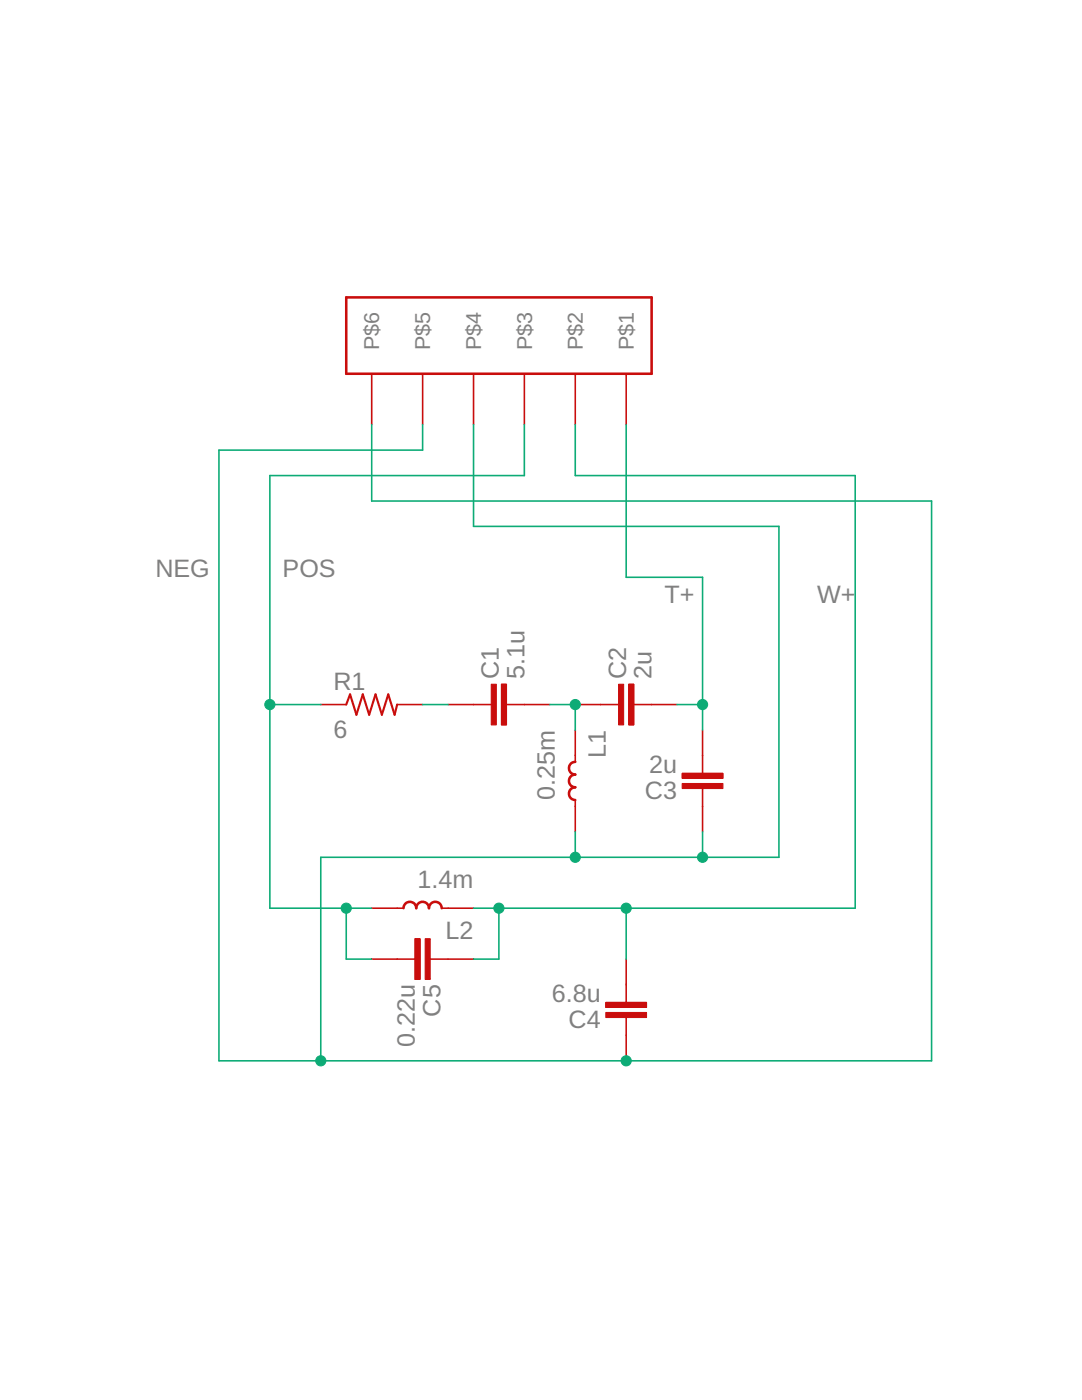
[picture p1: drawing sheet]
<?xml version="1.0" encoding="utf-8"?>
<!DOCTYPE eagle SYSTEM "eagle.dtd">
<eagle version="9.2.2">
<drawing>
<settings>
<setting alwaysvectorfont="no"/>
<setting verticaltext="up"/>
</settings>
<grid distance="0.1" unitdist="inch" unit="inch" style="lines" multiple="1" display="no" altdistance="0.01" altunitdist="inch" altunit="inch"/>
<schematic xreflabel="%F%N/%S.%C%R" xrefpart="/%S.%C%R">
<libraries>
<library name="travis">
<symbols>
<symbol name="R">
<wire x1="-2.54" y1="0" x2="-2.159" y2="1.016" width="0.2032" layer="94"/>
<wire x1="-2.159" y1="1.016" x2="-1.524" y2="-1.016" width="0.2032" layer="94"/>
<wire x1="-1.524" y1="-1.016" x2="-0.889" y2="1.016" width="0.2032" layer="94"/>
<wire x1="-0.889" y1="1.016" x2="-0.254" y2="-1.016" width="0.2032" layer="94"/>
<wire x1="-0.254" y1="-1.016" x2="0.381" y2="1.016" width="0.2032" layer="94"/>
<wire x1="0.381" y1="1.016" x2="1.016" y2="-1.016" width="0.2032" layer="94"/>
<wire x1="1.016" y1="-1.016" x2="1.651" y2="1.016" width="0.2032" layer="94"/>
<wire x1="1.651" y1="1.016" x2="2.286" y2="-1.016" width="0.2032" layer="94"/>
<wire x1="2.286" y1="-1.016" x2="2.54" y2="0" width="0.2032" layer="94"/>
<text x="-3.81" y="1.4986" size="1.778" layer="95">&gt;NAME</text>
<text x="-3.81" y="-3.302" size="1.778" layer="96">&gt;VALUE</text>
<pin name="2" x="5.08" y="0" visible="off" length="short" direction="pas" swaplevel="1" rot="R180"/>
<pin name="1" x="-5.08" y="0" visible="off" length="short" direction="pas" swaplevel="1"/>
</symbol>
<symbol name="C">
<text x="2.54" y="0" size="1.778" layer="95">&gt;NAME</text>
<text x="2.54" y="-2.54" size="1.778" layer="96">&gt;VALUE</text>
<rectangle x1="-2.032" y1="-0.762" x2="2.032" y2="-0.254" layer="94"/>
<pin name="1" x="0" y="5.08" visible="off" length="short" direction="pas" swaplevel="1" rot="R270"/>
<pin name="2" x="0" y="-5.08" visible="off" length="short" direction="pas" swaplevel="1" rot="R90"/>
<wire x1="0" y1="2.54" x2="0" y2="0.508" width="0.1524" layer="94"/>
<wire x1="0" y1="-2.54" x2="0" y2="-0.508" width="0.1524" layer="94"/>
<rectangle x1="-2.032" y1="-0.762" x2="2.032" y2="-0.254" layer="94"/>
<rectangle x1="-2.032" y1="0.254" x2="2.032" y2="0.762" layer="94"/>
</symbol>
<symbol name="L">
<text x="-1.27" y="-5.08" size="1.778" layer="95" rot="R90">&gt;NAME</text>
<text x="3.81" y="-5.08" size="1.778" layer="96" rot="R90">&gt;VALUE</text>
<pin name="2" x="0" y="-5.08" visible="off" length="short" direction="pas" swaplevel="1" rot="R90"/>
<pin name="1" x="0" y="5.08" visible="off" length="short" direction="pas" swaplevel="1" rot="R270"/>
<wire x1="0" y1="-0.635" x2="0" y2="-1.905" width="0.254" layer="94" curve="-180"/>
<wire x1="0" y1="0.635" x2="0" y2="-0.635" width="0.254" layer="94" curve="-180"/>
<wire x1="0" y1="1.905" x2="0" y2="0.635" width="0.254" layer="94" curve="-180"/>
<wire x1="0" y1="1.905" x2="0" y2="2.54" width="0.1524" layer="94"/>
<wire x1="0" y1="-2.54" x2="0" y2="-1.905" width="0.1524" layer="94"/>
</symbol>
<symbol name="CON_6">
<pin name="P$1" x="5.08" y="12.7" visible="pin" length="middle" rot="R180"/>
<pin name="P$2" x="5.08" y="7.62" visible="pin" length="middle" rot="R180"/>
<pin name="P$3" x="5.08" y="2.54" visible="pin" length="middle" rot="R180"/>
<pin name="P$4" x="5.08" y="-2.54" visible="pin" length="middle" rot="R180"/>
<pin name="P$5" x="5.08" y="-7.62" visible="pin" length="middle" rot="R180"/>
<pin name="P$6" x="5.08" y="-12.7" visible="pin" length="middle" rot="R180"/>
<wire x1="0" y1="15.24" x2="-7.62" y2="15.24" width="0.254" layer="94"/>
<wire x1="-7.62" y1="15.24" x2="-7.62" y2="-15.24" width="0.254" layer="94"/>
<wire x1="-7.62" y1="-15.24" x2="0" y2="-15.24" width="0.254" layer="94"/>
<wire x1="0" y1="-15.24" x2="0" y2="15.24" width="0.254" layer="94"/>
</symbol>
</symbols>
<devicesets>
<deviceset name="DAYTON_DNR-6.0" prefix="R" uservalue="yes">
<gates>
<gate name="G$1" symbol="R" x="0" y="0"/>
</gates>
<devices>
<device name="" package="DAYTON_48X10">
<connects>
<connect gate="G$1" pin="1" pad="P$1"/>
<connect gate="G$1" pin="2" pad="P$2"/>
</connects>
<technologies>
<technology name=""/>
</technologies>
</device>
</devices>
</deviceset>
<deviceset name="DAYTON_DMPC-5.1" prefix="C" uservalue="yes">
<gates>
<gate name="G$1" symbol="C" x="0" y="0"/>
</gates>
<devices>
<device name="" package="DAYTON_21X31">
<connects>
<connect gate="G$1" pin="1" pad="P$1"/>
<connect gate="G$1" pin="2" pad="P$2"/>
</connects>
<technologies>
<technology name=""/>
</technologies>
</device>
</devices>
</deviceset>
<deviceset name="DAYTON_DMPC-2.0" prefix="C" uservalue="yes">
<gates>
<gate name="G$1" symbol="C" x="0" y="0"/>
</gates>
<devices>
<device name="" package="DAYTON_13X31">
<connects>
<connect gate="G$1" pin="1" pad="P$1"/>
<connect gate="G$1" pin="2" pad="P$2"/>
</connects>
<technologies>
<technology name=""/>
</technologies>
</device>
</devices>
</deviceset>
<deviceset name="DAYTON_DMPC-0.22" prefix="C" uservalue="yes">
<gates>
<gate name="G$1" symbol="C" x="0" y="0"/>
</gates>
<devices>
<device name="" package="DAYTON_7X18">
<connects>
<connect gate="G$1" pin="1" pad="P$1"/>
<connect gate="G$1" pin="2" pad="P$2"/>
</connects>
<technologies>
<technology name=""/>
</technologies>
</device>
</devices>
</deviceset>
<deviceset name="DAYTON_DMPC-6.8" prefix="C" uservalue="yes">
<gates>
<gate name="G$1" symbol="C" x="0" y="0"/>
</gates>
<devices>
<device name="" package="DAYTON_18X45">
<connects>
<connect gate="G$1" pin="1" pad="P$1"/>
<connect gate="G$1" pin="2" pad="P$2"/>
</connects>
<technologies>
<technology name=""/>
</technologies>
</device>
</devices>
</deviceset>
<deviceset name="DAYTON_AC201-4" prefix="L" uservalue="yes">
<gates>
<gate name="G$1" symbol="L" x="0" y="0"/>
</gates>
<devices>
<device name="" package="DAYTON_AC201-4">
<connects>
<connect gate="G$1" pin="1" pad="P$1"/>
<connect gate="G$1" pin="2" pad="P$2"/>
</connects>
<technologies>
<technology name=""/>
</technologies>
</device>
</devices>
</deviceset>
<deviceset name="WURTH_WR-TBL-2416-6">
<gates>
<gate name="G$1" symbol="CON_6" x="0" y="0"/>
</gates>
<devices>
<device name="" package="WURTH_WR-TBL-2416-6">
<connects>
<connect gate="G$1" pin="P$1" pad="P$1"/>
<connect gate="G$1" pin="P$2" pad="P$2"/>
<connect gate="G$1" pin="P$3" pad="P$3"/>
<connect gate="G$1" pin="P$4" pad="P$4"/>
<connect gate="G$1" pin="P$5" pad="P$5"/>
<connect gate="G$1" pin="P$6" pad="P$6"/>
</connects>
<technologies>
<technology name=""/>
</technologies>
</device>
</devices>
</deviceset>
<deviceset name="DAYTON_AC20-25" prefix="L" uservalue="yes">
<gates>
<gate name="G$1" symbol="L" x="0" y="0"/>
</gates>
<devices>
<device name="" package="DAYTON_AC20-25">
<connects>
<connect gate="G$1" pin="1" pad="P$1"/>
<connect gate="G$1" pin="2" pad="P$2"/>
</connects>
<technologies>
<technology name=""/>
</technologies>
</device>
</devices>
</deviceset>
</devicesets>
</library>
</libraries>
<attributes>
</attributes>
<variantdefs>
</variantdefs>
<classes>
<class number="0" name="default" width="0" drill="0">
</class>
</classes>
<parts>
<part name="R1" library="travis" deviceset="DAYTON_DNR-6.0" device="" value="6"/>
<part name="C1" library="travis" deviceset="DAYTON_DMPC-5.1" device="" value="5.1u"/>
<part name="C2" library="travis" deviceset="DAYTON_DMPC-2.0" device="" value="2u"/>
<part name="C3" library="travis" deviceset="DAYTON_DMPC-2.0" device="" value="2u"/>
<part name="C4" library="travis" deviceset="DAYTON_DMPC-6.8" device="" value="6.8u"/>
<part name="L1" library="travis" deviceset="DAYTON_AC20-25" device="" value="0.25m"/>
<part name="L2" library="travis" deviceset="DAYTON_AC201-4" device="" value="1.4m"/>
<part name="C5" library="travis" deviceset="DAYTON_DMPC-0.22" device="" value="0.22u"/>
<part name="U$1" library="travis" deviceset="WURTH_WR-TBL-2416-6" device=""/>
</parts>
<sheets>
<sheet>
<plain>
</plain>
<instances>
<instance part="R1" gate="G$1" x="38.1" y="55.88" smashed="yes">
<attribute name="NAME" x="34.29" y="57.3786" size="1.778" layer="95"/>
<attribute name="VALUE" x="34.29" y="52.578" size="1.778" layer="96"/>
</instance>
<instance part="C1" gate="G$1" x="50.8" y="55.88" smashed="yes" rot="R90">
<attribute name="NAME" x="50.8" y="58.42" size="1.778" layer="95" rot="R90"/>
<attribute name="VALUE" x="53.34" y="58.42" size="1.778" layer="96" rot="R90"/>
</instance>
<instance part="C2" gate="G$1" x="63.5" y="55.88" smashed="yes" rot="R90">
<attribute name="NAME" x="63.5" y="58.42" size="1.778" layer="95" rot="R90"/>
<attribute name="VALUE" x="66.04" y="58.42" size="1.778" layer="96" rot="R90"/>
</instance>
<instance part="C3" gate="G$1" x="71.12" y="48.26" smashed="yes" rot="R180">
<attribute name="NAME" x="68.58" y="48.26" size="1.778" layer="95" rot="R180"/>
<attribute name="VALUE" x="68.58" y="50.8" size="1.778" layer="96" rot="R180"/>
</instance>
<instance part="C4" gate="G$1" x="63.5" y="25.4" smashed="yes" rot="R180">
<attribute name="NAME" x="60.96" y="25.4" size="1.778" layer="95" rot="R180"/>
<attribute name="VALUE" x="60.96" y="27.94" size="1.778" layer="96" rot="R180"/>
</instance>
<instance part="L1" gate="G$1" x="58.42" y="48.26" smashed="yes" rot="R180">
<attribute name="NAME" x="59.69" y="53.34" size="1.778" layer="95" rot="R270"/>
<attribute name="VALUE" x="54.61" y="53.34" size="1.778" layer="96" rot="R270"/>
</instance>
<instance part="L2" gate="G$1" x="43.18" y="35.56" smashed="yes" rot="R90">
<attribute name="NAME" x="48.26" y="34.29" size="1.778" layer="95" rot="R180"/>
<attribute name="VALUE" x="48.26" y="39.37" size="1.778" layer="96" rot="R180"/>
</instance>
<instance part="C5" gate="G$1" x="43.18" y="30.48" smashed="yes" rot="R270">
<attribute name="NAME" x="43.18" y="27.94" size="1.778" layer="95" rot="R270"/>
<attribute name="VALUE" x="40.64" y="27.94" size="1.778" layer="96" rot="R270"/>
</instance>
<instance part="U$1" gate="G$1" x="50.8" y="88.9" smashed="yes" rot="R270"/>
</instances>
<busses>
</busses>
<nets>
<net name="N$1" class="0">
<segment>
<pinref part="C2" gate="G$1" pin="1"/>
<pinref part="L1" gate="G$1" pin="2"/>
<pinref part="C1" gate="G$1" pin="2"/>
<wire x1="58.42" y1="53.34" x2="58.42" y2="55.88" width="0.1524" layer="91"/>
<wire x1="58.42" y1="55.88" x2="55.88" y2="55.88" width="0.1524" layer="91"/>
<junction x="58.42" y="55.88"/>
</segment>
</net>
<net name="N$2" class="0">
<segment>
<pinref part="R1" gate="G$1" pin="2"/>
<pinref part="C1" gate="G$1" pin="1"/>
<wire x1="43.18" y1="55.88" x2="45.72" y2="55.88" width="0.1524" layer="91"/>
</segment>
</net>
<net name="T+" class="0">
<segment>
<pinref part="C2" gate="G$1" pin="2"/>
<pinref part="C3" gate="G$1" pin="2"/>
<wire x1="68.58" y1="55.88" x2="71.12" y2="55.88" width="0.1524" layer="91"/>
<wire x1="71.12" y1="55.88" x2="71.12" y2="53.34" width="0.1524" layer="91"/>
<junction x="71.12" y="55.88"/>
<wire x1="71.12" y1="55.88" x2="71.12" y2="68.58" width="0.1524" layer="91"/>
<label x="67.31" y="66.04" size="1.778" layer="95"/>
<wire x1="71.12" y1="68.58" x2="63.5" y2="68.58" width="0.1524" layer="91"/>
<pinref part="U$1" gate="G$1" pin="P$1"/>
<wire x1="63.5" y1="83.82" x2="63.5" y2="68.58" width="0.1524" layer="91"/>
</segment>
</net>
<net name="W+" class="0">
<segment>
<pinref part="L2" gate="G$1" pin="2"/>
<wire x1="48.26" y1="35.56" x2="50.8" y2="35.56" width="0.1524" layer="91"/>
<wire x1="50.8" y1="35.56" x2="63.5" y2="35.56" width="0.1524" layer="91"/>
<wire x1="63.5" y1="35.56" x2="86.36" y2="35.56" width="0.1524" layer="91"/>
<wire x1="86.36" y1="35.56" x2="86.36" y2="78.74" width="0.1524" layer="91"/>
<pinref part="C5" gate="G$1" pin="1"/>
<wire x1="48.26" y1="30.48" x2="50.8" y2="30.48" width="0.1524" layer="91"/>
<pinref part="C4" gate="G$1" pin="2"/>
<wire x1="63.5" y1="30.48" x2="63.5" y2="35.56" width="0.1524" layer="91"/>
<junction x="63.5" y="35.56"/>
<label x="82.55" y="66.04" size="1.778" layer="95"/>
<wire x1="86.36" y1="78.74" x2="58.42" y2="78.74" width="0.1524" layer="91"/>
<pinref part="U$1" gate="G$1" pin="P$2"/>
<wire x1="58.42" y1="78.74" x2="58.42" y2="83.82" width="0.1524" layer="91"/>
<wire x1="50.8" y1="30.48" x2="50.8" y2="35.56" width="0.1524" layer="91"/>
<junction x="50.8" y="35.56"/>
</segment>
</net>
<net name="POS" class="0">
<segment>
<pinref part="C5" gate="G$1" pin="2"/>
<pinref part="L2" gate="G$1" pin="1"/>
<wire x1="38.1" y1="30.48" x2="35.56" y2="30.48" width="0.1524" layer="91"/>
<wire x1="38.1" y1="35.56" x2="35.56" y2="35.56" width="0.1524" layer="91"/>
<wire x1="35.56" y1="35.56" x2="27.94" y2="35.56" width="0.1524" layer="91"/>
<wire x1="27.94" y1="35.56" x2="27.94" y2="55.88" width="0.1524" layer="91"/>
<pinref part="R1" gate="G$1" pin="1"/>
<wire x1="27.94" y1="55.88" x2="33.02" y2="55.88" width="0.1524" layer="91"/>
<junction x="27.94" y="55.88"/>
<wire x1="27.94" y1="55.88" x2="27.94" y2="78.74" width="0.1524" layer="91"/>
<label x="29.21" y="68.58" size="1.778" layer="95"/>
<wire x1="27.94" y1="78.74" x2="53.34" y2="78.74" width="0.1524" layer="91"/>
<pinref part="U$1" gate="G$1" pin="P$3"/>
<wire x1="53.34" y1="78.74" x2="53.34" y2="83.82" width="0.1524" layer="91"/>
<wire x1="35.56" y1="30.48" x2="35.56" y2="35.56" width="0.1524" layer="91"/>
<junction x="35.56" y="35.56"/>
</segment>
</net>
<net name="NEG" class="0">
<segment>
<pinref part="C4" gate="G$1" pin="1"/>
<wire x1="63.5" y1="20.32" x2="33.02" y2="20.32" width="0.1524" layer="91"/>
<wire x1="63.5" y1="20.32" x2="93.98" y2="20.32" width="0.1524" layer="91"/>
<junction x="63.5" y="20.32"/>
<wire x1="93.98" y1="20.32" x2="93.98" y2="76.2" width="0.1524" layer="91"/>
<pinref part="C3" gate="G$1" pin="1"/>
<pinref part="L1" gate="G$1" pin="1"/>
<wire x1="71.12" y1="43.18" x2="71.12" y2="40.64" width="0.1524" layer="91"/>
<wire x1="71.12" y1="40.64" x2="78.74" y2="40.64" width="0.1524" layer="91"/>
<wire x1="78.74" y1="40.64" x2="78.74" y2="73.66" width="0.1524" layer="91"/>
<junction x="71.12" y="40.64"/>
<wire x1="33.02" y1="20.32" x2="33.02" y2="40.64" width="0.1524" layer="91"/>
<wire x1="33.02" y1="20.32" x2="22.86" y2="20.32" width="0.1524" layer="91"/>
<wire x1="22.86" y1="20.32" x2="22.86" y2="81.28" width="0.1524" layer="91"/>
<junction x="33.02" y="20.32"/>
<label x="16.51" y="68.58" size="1.778" layer="95"/>
<wire x1="78.74" y1="73.66" x2="48.26" y2="73.66" width="0.1524" layer="91"/>
<wire x1="22.86" y1="81.28" x2="43.18" y2="81.28" width="0.1524" layer="91"/>
<pinref part="U$1" gate="G$1" pin="P$5"/>
<wire x1="43.18" y1="83.82" x2="43.18" y2="81.28" width="0.1524" layer="91"/>
<pinref part="U$1" gate="G$1" pin="P$6"/>
<wire x1="93.98" y1="76.2" x2="38.1" y2="76.2" width="0.1524" layer="91"/>
<wire x1="38.1" y1="76.2" x2="38.1" y2="83.82" width="0.1524" layer="91"/>
<pinref part="U$1" gate="G$1" pin="P$4"/>
<wire x1="48.26" y1="73.66" x2="48.26" y2="83.82" width="0.1524" layer="91"/>
<wire x1="71.12" y1="40.64" x2="58.42" y2="40.64" width="0.1524" layer="91"/>
<wire x1="58.42" y1="40.64" x2="33.02" y2="40.64" width="0.1524" layer="91"/>
<wire x1="58.42" y1="43.18" x2="58.42" y2="40.64" width="0.1524" layer="91"/>
<junction x="58.42" y="40.64"/>
</segment>
</net>
</nets>
</sheet>
</sheets>
</schematic>
</drawing>
</eagle>
